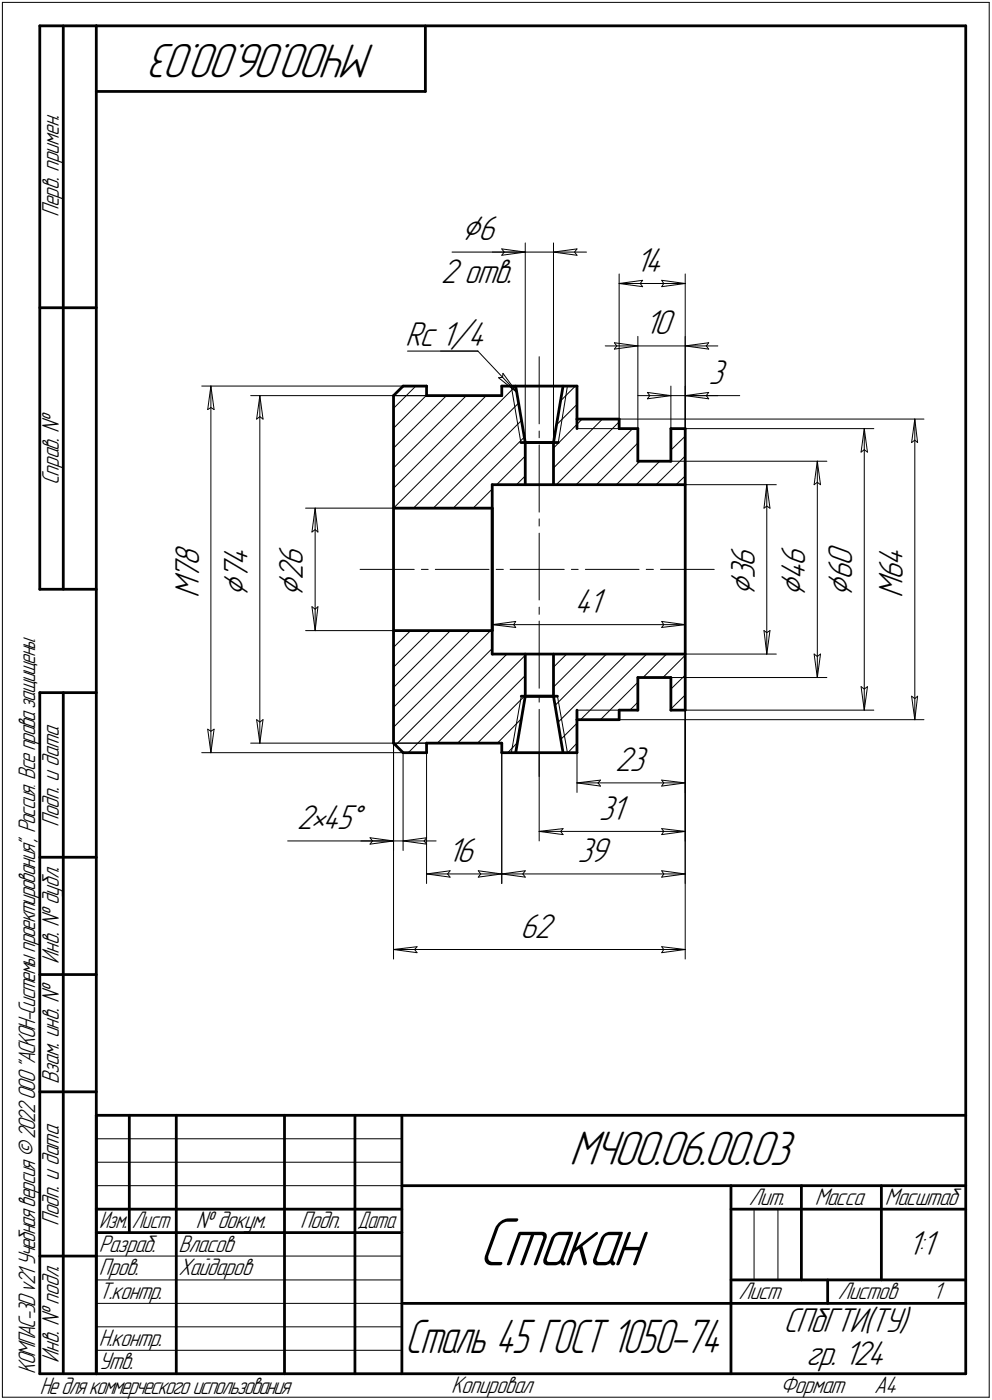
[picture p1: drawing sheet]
<svg xmlns="http://www.w3.org/2000/svg" width="211mm" height="298mm" viewBox="0 0 211 298" stroke-linecap="round" stroke-linejoin="round" font-family="sans-serif">
<g fill="none" stroke="#000" stroke-width=".21">
<path d="M.5 .5v297zM.5 .5h210zM210.5 .5v297zM96.2 53.7h15.6zM104.7 53.7h7.1zM106.8 53l5 .7zM106.8 53l.5 .7zM106.8 54.4l5-.7zM107.3 53.7l-.5 .7zM111.8 53.7h6zM111.8 51.7v42.5zM117.8 53.7l5 .7z"/>
<path d="M117.8 53.7l5-.7zM117.8 53.7h7zM117.8 51.7v42.5zM122.3 53.7l.5 .7zM122.8 53l-.5 .7zM131.7 58.3v33zM136.7 59.7l-.5 .7zM140.8 59.7l.4 .7zM140.8 59.7l5 .7zM145.8 58.3v33zM86.7 74.8h15zM93.7 74.8h8z"/>
<path d="M101.7 74.8l8.3 8.8zM107 79.5l-.1 .8zM107 79.5l3 4.1zM114.7 75.9v14.4zM128.8 73.7h6.9zM130.7 73l5 .7zM130.7 73l.5 .7zM130.7 74.3l5-.6zM131.2 73.7l-.5 .6zM131.7 60.4l5-.7zM131.7 60.4l5 .6zM131.7 60.4h14.1z"/>
<path d="M135.7 73.7h10.1zM135.7 71.6v19.7zM136.2 60.4l.5 .6zM140.8 61l5-.6zM141.2 60.4l-.4 .6zM145.8 73.7l5 .6zM145.8 73.7l5-.7zM145.8 73.7h6.9zM145.8 71.6v19.7zM150.3 73.7l.5 .6zM150.8 73l-.5 .7zM42.9 82.2h47.9z"/>
<path d="M44.2 87.2l.7-.4zM44.9 82.2l.7 5zM44.9 86.8l.7 .4zM44.9 82.2l-.7 5zM44.9 82.2v78.1zM53.3 84.2h37.5zM54.6 89.2l.7-.5zM55.3 84.2l.7 5zM55.3 88.7l.7 .5zM55.3 84.2l-.7 5zM55.3 84.2v74zM83.7 84.2h7.1z"/>
<path d="M83.7 99.7l15.5-15.5zM83.7 95.4l11.3-11.2zM83.7 91.2l7.1-7zM88.5 82.2l-4.8 4.8zM106.1 80.4l3.9 3.2zM106.1 80.4l.8-.1zM108.8 82.3l2 11.9zM109.7 82.2l-26 26zM114.7 94.7v14.4zM114.7 91.8v1.4zM117.8 99.7l10.4-10.5zM118.4 90.5l4.4-4.4z"/>
<path d="M120.7 82.2l-1.9 12zM122.4 82.2l-3.2 3.2zM122.8 91.3h8.9zM122.8 89.2v2.1zM123.9 89.2l-6.1 6.2zM131.7 89.2h64.9zM135.7 94.3l-8.8 8.9zM135.7 84.2h7zM137.8 83.6l4.9 .6zM137.8 83.6l.5 .6zM137.8 84.9l4.9-.7zM138.3 84.2l-.5 .7z"/>
<path d="M140.4 98.2l-5 5zM142.7 95.8l3.1-2.9zM142.7 91.6l.4-.3zM142.7 98.2h33.2zM142.7 84.2h3.1zM142.7 82.2v9.1zM145.8 91.3h40.1zM145.8 84.2l5 .7zM145.8 84.2l5-.6zM145.8 84.2h6.9zM145.8 84.2h11.6zM145.8 82.2v9.1z"/>
<path d="M150.3 84.2l.5 .7zM150.8 83.6l-.5 .6zM173.9 98.2l.7 5zM173.9 98.2l-.7 5zM173.9 98.2v46.1zM183.2 96.3l.7-.5zM183.9 91.3l.7 5zM183.9 95.8l.7 .5zM183.9 91.3l-.7 5zM183.9 91.3v59.9zM194 94.2l.6-.5zM194.6 89.2l.6 5z"/>
<path d="M194.6 93.7l.6 .5zM194.6 89.2l-.6 5zM194.6 89.2v64zM65 108.2h18.7zM66.4 113.3l.7-.5zM67.1 108.2l.5 5.1zM67.1 112.8l.5 .5zM67.1 108.2l-.7 5.1zM67.1 108.2v26.1zM83.7 104l19.8-19.8zM88 108.2l22.3-22.3zM92.2 108.2l18.8-18.7z"/>
<path d="M96.4 108.2l15.2-15.2zM100.7 108.2l4-4.1zM105.7 103.2l6.1-6.1zM109.9 103.2l1.9-1.9zM114.7 113.5v14.3zM114.7 110.5v1.5zM118.4 103.2l13.3-13.4zM122.6 103.2l12-11.9zM131.1 103.2l5-5zM139.6 103.2l6.2-6.1zM143.8 103.2l2-1.9zM145.8 103.2h19.4z"/>
<path d="M162.6 108.2l.6-.4zM163.2 103.2l.6 5zM163.2 107.8l.6 .4zM163.2 103.2l-.6 5zM163.2 103.2v36.1zM173.2 103.2l.7-.5zM173.9 102.7l.7 .5zM65 134.3h18.7zM66.4 129.2l.7 5.1zM66.4 129.2l.7 .5zM67.1 129.7l.5-.5zM67.6 129.2l-.5 5.1z"/>
<path d="M76.6 121.2h11.5zM83.7 137.8l3.7-3.5zM83.7 121.2v83zM89.7 121.2h1.4zM92.6 121.2h11.5zM104.7 133l5-.7zM104.7 133l5 .6zM104.7 133h41.1zM104.7 128.6v6.4zM105.6 121.2h1.5zM108.5 121.2h11.6zM109.3 133l.4 .6z"/>
<path d="M109.7 132.3l-.4 .7zM114.7 132.2v14.4zM114.7 129.3v1.5zM121.6 121.2h1.4zM124.5 121.2h11.5zM137.5 121.2h1.5zM140.5 121.2h11.5zM140.8 133.6l5-.6zM140.8 132.3l.4 .7zM140.8 132.3l5 .7zM141.2 133l-.4 .6zM141.8 139.3l-5 5z"/>
<path d="M145.8 128.4v6.6zM145.8 139.3h19.4zM145.8 121.2v83zM145.8 121.2v57.9zM162.6 134.3l.6 5zM162.6 134.3l.6 .4zM163.2 134.7l.6-.4zM163.8 134.3l-.6 5zM173.2 139.3l.7 5zM173.2 139.3l.7 .5zM173.9 139.8l.7-.5zM174.6 139.3l-.7 5z"/>
<path d="M44.2 155.3l.7 5zM44.2 155.3l.7 .4zM44.9 155.7l.7-.4zM45.6 155.3l-.7 5zM53.3 158.2h37.5zM54.6 153.2l.7 5zM54.6 153.2l.7 .6zM55.3 153.8l.7-.6zM56 153.2l-.7 5zM83.7 158.2h7.1zM83.7 154.9l20.7-20.6zM83.7 150.6l16.4-16.3z"/>
<path d="M83.7 146.4l12.1-12.1zM83.7 142.1l7.9-7.8zM83.7 158.2v22.9zM84.2 158.7l20.5-20.6zM93 158.2l18.8-18.7zM97.4 158.2l14.4-14.4zM101.6 158.2l10.2-10.1zM110.1 158.2l-2.1 2.1zM110.9 148.3l-2.1 12zM110.9 148.3h.9zM110.9 153.1l-5.1 5.1zM111.8 148.3h6z"/>
<path d="M114.7 151v14.4zM114.7 148.1v1.4zM117.8 148.3h.8zM117.8 146.3l7-7zM117.8 142.1l2.8-2.8zM118.1 150.2l10.9-10.9zM118.6 148.3l2.1 12zM118.7 153.8l14.6-14.5zM119.3 157.5l3.5-3.5zM122.8 151.2h8.9zM122.8 151.2v2zM122.8 158.2l-2 2.1z"/>
<path d="M122.8 153.2v15.5zM123.5 153.2l14.1-13.9zM127.8 153.2l7.9-7.9zM131.7 153.2h64.9zM134 151.2l1.7-1.7zM141.1 144.3l4.7-4.8zM142.7 151l3.1-3zM142.7 146.7l3.1-2.9zM142.7 144.3h33.2zM145.8 151.2h40.1zM145.8 153.2v15.5zM145.8 151.2v36.9z"/>
<path d="M183.2 146.2l.7 5zM183.2 146.2l.7 .5zM183.9 146.7l.7-.5zM184.6 146.2l-.7 5zM194 148.3l.6 4.9zM194 148.3l.6 .5zM194.6 148.8l.6-.5zM195.2 148.3l-.6 4.9zM42.9 160.3h47.9zM61.2 179.1h22.5zM76.8 179.1h6.9zM78.7 178.4l5 .7z"/>
<path d="M78.7 178.4l.5 .7zM78.7 179.7l5-.6zM79.2 179.1l-.5 .6zM83.7 179.1h2.1zM85.8 179.1l5 .6zM85.8 179.1l5-.7zM85.8 179.1h7zM85.8 160.3v20.8zM86.9 160.3l21-21zM90.3 179.1l.5 .6zM90.8 160.3v27.8zM90.8 178.4l-.5 .7z"/>
<path d="M106.8 160.3v27.8zM114.7 177l5.1-.6zM114.7 177l5.1 .7zM114.7 177h31.1zM114.7 160.3v18.8zM119.3 177l.5 .7zM119.8 176.4l-.5 .6zM122.8 166.7l5-.6zM122.8 166.7l5 .7zM122.8 166.7h23zM127.3 166.7l.5 .7zM127.8 166.1l-.5 .6z"/>
<path d="M140.8 167.4l5-.7zM140.8 166.1l.4 .6zM140.8 166.1l5 .6zM140.8 177.7l5-.7zM140.8 176.4l.4 .6zM140.8 176.4l5 .6zM141.2 166.7l-.4 .7zM141.2 177l-.4 .7zM90.8 186.1l5-.7zM90.8 186.1l5 .7zM90.8 186.1h16zM95.2 186.1l.6 .7z"/>
<path d="M95.8 185.4l-.6 .7zM101.8 186.8l5-.7zM101.8 185.4l.5 .7zM101.8 185.4l5 .7zM102.3 186.1l-.5 .7zM106.8 186.1l5-.7zM106.8 186.1l5 .7zM106.8 186.1h39zM111.3 186.1l.5 .7zM111.8 185.4l-.5 .7zM140.8 186.8l5-.7zM140.8 185.4l.4 .7z"/>
<path d="M140.8 185.4l5 .7zM141.2 186.1l-.4 .7zM83.7 202.2l5-.6zM83.7 202.2l5 .7zM83.7 202.2h62.1zM88.2 202.2l.5 .7zM88.7 201.6l-.5 .6zM140.8 202.9l5-.7zM140.8 201.6l.4 .6zM140.8 201.6l5 .6zM141.2 202.2l-.4 .7zM20.5 247.5h65z"/>
<path d="M20.5 252.5h65zM20.5 242.5h65zM160.4 257.5v15zM165.5 257.5v15zM20.5 267.5h65zM20.5 272.5h65zM20.5 277.5h65zM.5 297.5h210zM20.5 282.5h65zM20.5 287.5h65z"/>
</g>
<g fill="none" stroke="#000" stroke-width=".59">
<path d="M8.5 5.5v120zM8.5 5.5h12zM13.5 5.5v120zM20.5 5.5v287zM20.5 5.5h185zM20.5 19.5h70zM90.5 5.5v14zM205.5 5.5v287zM8.5 65.5h12zM83.7 84.2v74zM85.8 82.2l-2.1 2zM85.8 82.2h5z"/>
<path d="M90.8 84.2h16zM90.8 82.2v2zM106.8 82.2h16zM106.8 82.2v2zM109.7 82.2l2.1 12zM110.8 94.2h8zM111.8 94.2h6zM111.8 94.2v9zM117.8 94.2v9zM119.8 82.2l-2 12zM122.8 89.2h8.9zM122.8 82.2v7z"/>
<path d="M122.8 89.2v2.1zM131.7 91.3h4zM131.7 89.2v2.1zM135.7 98.2h7zM135.7 91.3v6.9zM142.7 91.3h3.1zM142.7 91.3v6.9zM145.8 91.3v59.9zM83.7 108.2h21zM104.7 108.2v26.1zM104.7 103.2v36.1zM104.7 103.2h41.1z"/>
<path d="M8.5 125.5h12zM83.7 134.3h21zM104.7 139.3h41.1zM111.8 139.3v9zM117.8 139.3v9zM8.5 147.5v145zM8.5 147.5h12zM13.5 147.5v145zM83.7 158.2l2.1 2.1zM90.8 158.2v2.1zM90.8 158.2h16zM106.8 158.2v2.1z"/>
<path d="M110.9 148.3h7.7zM111.8 148.3h6zM111.8 148.3l-2.1 12zM117.8 148.3l2 12zM122.8 153.2h8.9zM122.8 153.2v7.1zM122.8 151.2v2zM131.7 151.2h4zM131.7 151.2v2zM135.7 144.3h7zM135.7 144.3v6.9zM142.7 151.2h3.1z"/>
<path d="M142.7 144.3v6.9zM85.8 160.3h5zM106.8 160.3h16zM8.5 182.5h12zM8.5 207.5h12zM8.5 232.5h12zM20.5 237.5h185zM20.5 237.5v55zM27.5 237.5v25zM37.5 237.5v55zM60.5 237.5v55zM75.5 237.5v55z"/>
<path d="M85.5 237.5v55zM20.5 257.5h65zM85.5 252.5h120zM155.5 252.5v40zM155.5 257.5h15zM170.5 252.5v20zM170.5 257.5h35zM187.5 252.5v20zM8.5 267.5h12zM20.5 262.5h65zM85.5 277.5h70zM155.5 277.5h50z"/>
<path d="M155.5 272.5h50zM176.1 272.5v5zM8.5 292.5h12zM20.5 292.5h185z"/>
</g>
<text font-size="15.6" x="101.7" y="269.4">Стакан</text>
<g font-size="10.9">
<text x="79.9" y="9.4" transform="rotate(-180 79.9 9.4)">МЧ00.06.00.03</text>
<text x="121.1" y="248.1">МЧ00.06.00.03</text>
</g>
<text font-size="10.8" x="86.2" y="288.1">Сталь 45 ГОСТ 1050-74</text>
<g font-size="8.5">
<text x="98.2" y="51.1">Ç6</text>
<text x="52.7" y="127.1" transform="rotate(-90 52.7 127.1)">Ç74</text>
<text x="64.4" y="127.1" transform="rotate(-90 64.4 127.1)">Ç26</text>
<text x="160.6" y="126.9" transform="rotate(-90 160.6 126.9)">Ç36</text>
<text x="171.3" y="127.1" transform="rotate(-90 171.3 127.1)">Ç46</text>
<text x="181.3" y="127.1" transform="rotate(-90 181.3 127.1)">Ç60</text>
</g>
<g font-size="7.8">
<text x="135.2" y="57.8">14</text>
<text x="93.8" y="60.4">2 отв.</text>
<text x="137.2" y="71.1">10</text>
<text x="86.2" y="73.6">Rc 1/4</text>
<text x="150.8" y="81.7">3</text>
<text x="42.4" y="127.2" transform="rotate(-90 42.4 127.2)">M78</text>
<text x="122.2" y="130.4">41</text>
<text x="192.1" y="127.2" transform="rotate(-90 192.1 127.2)">M64</text>
<text x="130.9" y="164.2">23</text>
<text x="63.2" y="176.5">2•45Å</text>
<text x="127.4" y="174.5">31</text>
<text x="95.2" y="183.6">16</text>
<text x="122.9" y="183.6">39</text>
<text x="110.7" y="199.7">62</text>
<text x="193.1" y="267.2">1:1</text>
<text x="166.7" y="283.7">СПбГТИ(ТУ)</text>
<text x="171.5" y="290.7">гр. 124</text>
</g>
<g font-size="5.4">
<text x="12.6" y="46.3" transform="rotate(-90 12.6 46.3)">Перв. примен.</text>
<text x="12.6" y="103.4" transform="rotate(-90 12.6 103.4)">Справ. №</text>
<text x="12.6" y="176.1" transform="rotate(-90 12.6 176.1)">Подп. и дата</text>
<text x="12.6" y="205.2" transform="rotate(-90 12.6 205.2)">Инв. № дубл.</text>
<text x="12.6" y="230.9" transform="rotate(-90 12.6 230.9)">Взам. инв. №</text>
<text x="159.3" y="256.6">Лит.</text>
<text x="173.4" y="256.6">Масса</text>
<text x="188.3" y="256.6">Масштаб</text>
<text x="12.6" y="261.1" transform="rotate(-90 12.6 261.1)">Подп. и дата</text>
<text x="41.6" y="261.6">№ докум.</text>
<text x="63.9" y="261.6">Подп.</text>
<text x="21" y="266.6">Разраб.</text>
<text x="38" y="266.6">Власов</text>
<text x="21" y="271.6">Пров.</text>
<text x="38" y="271.6">Хайдаров</text>
<text x="21" y="276.6">Т.контр.</text>
<text x="157.1" y="276.6">Лист</text>
<text x="178.3" y="276.6">Листов</text>
<text x="198.5" y="276.6">1</text>
<text x="21" y="286.6">Н.контр.</text>
<text x="7.5" y="292.5" transform="rotate(-90 7.5 292.5)">КОМПАС-3Dv21 Учебнаяверсия©2022ООО&quot;АСКОН-Системыпроектирования&quot;, Россия. Всеправазащищены.</text>
<text x="12.6" y="290.2" transform="rotate(-90 12.6 290.2)">Инв. № подл.</text>
<text x="21" y="291.6">Утв.</text>
<text x="8.5" y="296.7">Недлякоммерческогоиспользования</text>
<text x="96" y="296.6">Копировал</text>
<text x="166" y="296.6">Формат</text>
<text x="186" y="296.6">A4</text>
</g>
<g font-size="5.3">
<text x="21.1" y="261.6">Изм.</text>
<text x="28.1" y="261.6">Лист</text>
<text x="76.1" y="261.6">Дата</text>
</g>
</svg>
